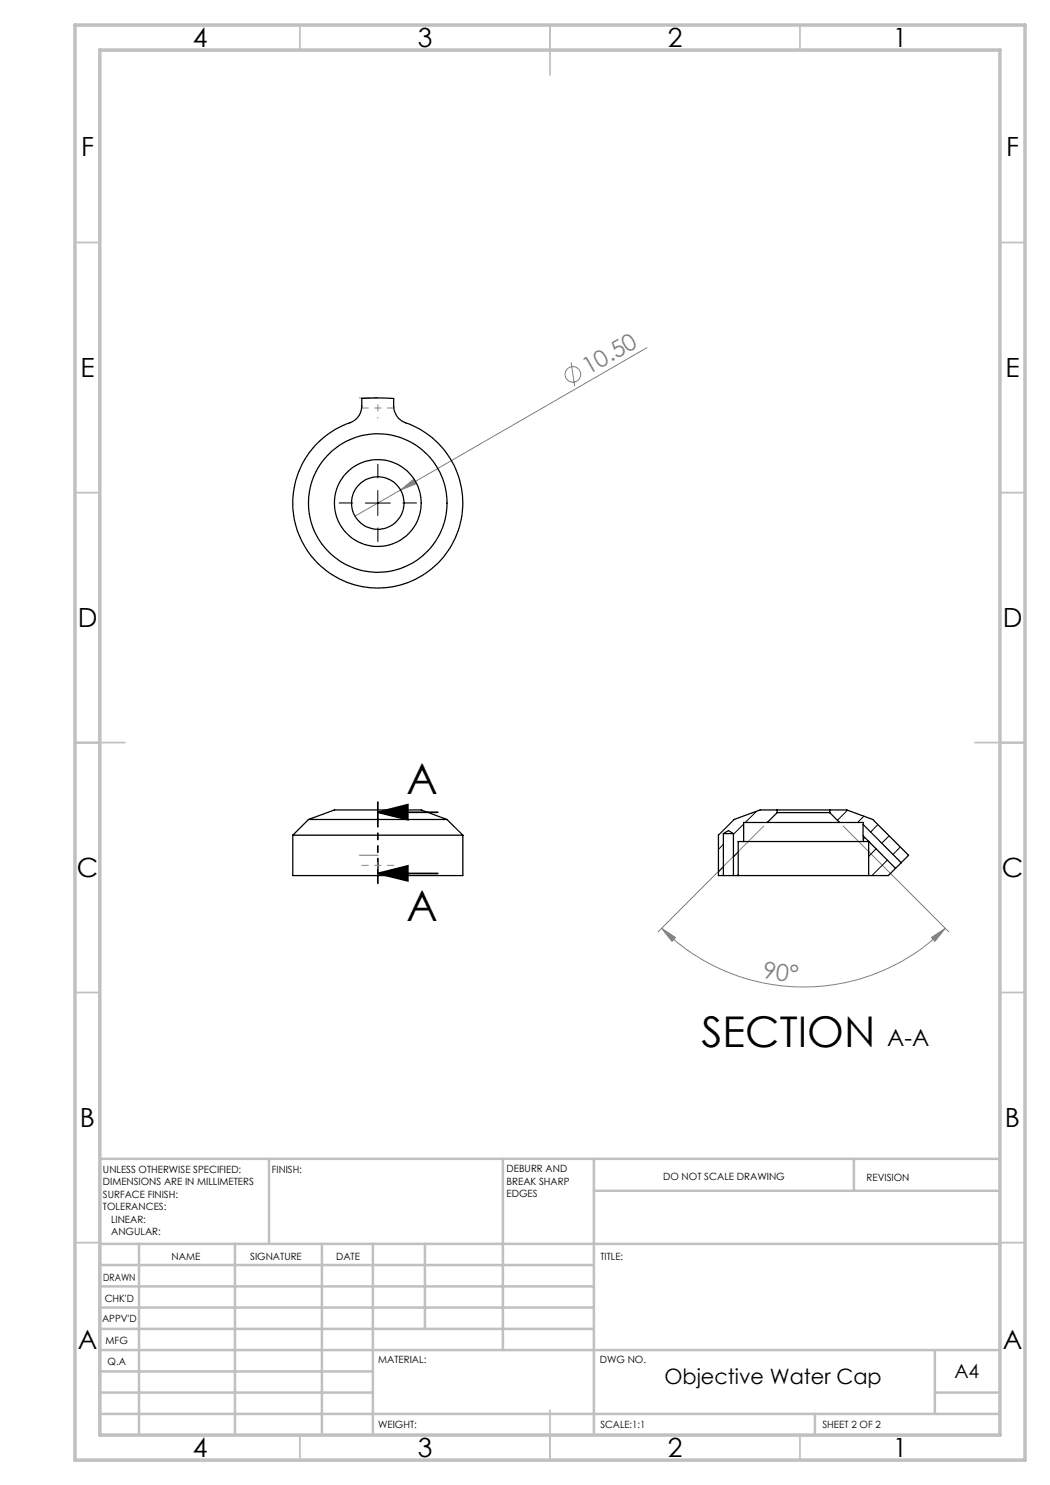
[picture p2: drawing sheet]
<svg xmlns="http://www.w3.org/2000/svg" width="210mm" height="297mm" viewBox="0 0 210 297" stroke-linecap="round" stroke-linejoin="round" font-family="sans-serif">
<g fill="none" stroke="#808080" stroke-width=".2">
<path d="M114.2 72.5l.7 4.8M129.4 69.5l-49.3 28.5M80.1 98l2.6-2.1 .5 .9zM80.1 98l-9.1 5.2M152.8 165.2l-21.2 21.2M168.6 165.2l21.2 21.2M132.3 185.7l2.8 1.8-.7 .8zM132.3 185.7a40.1 40.1 0 0 0 56.8 0M186.3 187.5l2.8-1.8-2.1 2.6z"/>
<circle cx="114.6" cy="74.9" r="1.55"/>
</g>
<path d="M75.6 162.5l6-1.6v3zM75.6 174.7l6-1.5v3zM75.6 162.5h12M75.6 174.7h12" fill="none" stroke="#000" stroke-width=".35"/>
<path d="M75.6 160.4v16.3" fill="none" stroke="#000" stroke-width=".35" stroke-dasharray="6.3 1.3 1.3 1.3 1.3 1.3" stroke-dashoffset="1.4"/>
<g fill="none" stroke="#c0c0c0" stroke-width=".35">
<path d="M60 5v5M110 5v10M160 5v5M15 48.5h5M200 48.5h5M15 98.5h5M200 98.5h5M15 148.5h10M195 148.5h10M15 198.5h5M200 198.5h5M15 248.5h5"/>
<path d="M200 248.5h5M60 287v5M110 282v10M160 287v5"/>
</g>
<g fill="none" stroke="#c0c0c0" stroke-width=".5">
<path d="M53.8 231.8v17M100.6 231.8v38.2M118.8 231.8v55.2M118.8 238.2h81.2M170.8 231.8v6.4M200 231.8h-180v55.2M20 248.8h180M20 257.3h98.8M20 253h98.8M27.8 248.8v38.2M47 248.8v38.2M64.4 248.8v38.2"/>
<path d="M74.6 248.8v38.2M85 248.8v17M20 265.8h98.8M20 261.5h98.8M20 278.5h54.6M20 274.3h54.6M20 270h180M187 278.5h13M187 270v12.8M20 282.8h180M163 282.8v4.2"/>
</g>
<path d="M15 5h190v287h-190zM20 10h180v277h-180z" fill="none" stroke="#c0c0c0" stroke-width=".7"/>
<path d="M75.6 95.6v-2.8M70.6 100.6h-2.8M75.6 105.6v2.7M80.6 100.6h2.7" fill="none" stroke="#000" stroke-width=".2" stroke-dasharray="15.2 1.3 1.3 1.3"/>
<path d="M75.6 98.1v5M73.1 100.6h5" fill="none" stroke="#000" stroke-width=".2"/>
<path d="M75.6 83.6v-4M75.6 175.1v-4.1" fill="none" stroke="#808080" stroke-width=".2" stroke-dasharray="15.2 1.3 1.3 1.3" stroke-dashoffset="15.1"/>
<path d="M78.8 81.6h-6.4M78.8 173.1h-6.4" fill="none" stroke="#808080" stroke-width=".2" stroke-dasharray="15.2 1.3 1.3 1.3" stroke-dashoffset="13.9"/>
<path d="M75.6 79.6h-3.8M75.6 171h-3.8" fill="none" stroke="#808080" stroke-width=".2" stroke-dasharray="15.2 1.3 1.3 1.3"/>
<path d="M75.6 162.5l6-1.6v3zM75.6 174.7l6-1.5v3z" fill="#000"/>
<g fill="#808080">
<path d="M80.1 98l2.6-2.1 .5 .9z"/>
<path d="M132.3 185.7l2.8 1.8-.7 .8zM186.3 187.5l2.8-1.8-2.1 2.6z"/>
</g>
<g fill="none" stroke="#000" stroke-width=".25">
<path d="M72.4 79.7l3.2-.1 3.1 .1a4.3 4.3 0 0 0 1.3 4.2l.3 .3a20.9 20.9 0 0 1 6.8 4 17 17 0 0 1-1.2 25.9 17 17 0 0 1-25.4-5.6 17 17 0 0 1 9.7-24 3.5 3.5 0 0 0 2.2-3.3zM58.6 167h34M58.6 167v8.1h34v-8.1M61.7 163.9h27.7M61.7 163.9l5.2-1.9h17.3l5.2 1.9M61.7 163.9l-3.1 3.1M89.4 163.9l3.2 3.1M144.7 166.7h2M144.7 175.1h2M144.7 166.7l1-.6 1 .6M144.7 166.7v8.4M146.7 175.1h.9"/>
<path d="M146.7 166.7v8.4M147.6 175.1h26.1M148.7 168.3h23.9M148.7 168.3h-1.1v6.8M153.5 164.5h14.4M153.5 164.5h-4.8v3.8M155.4 162.5h10.5M155.4 162h10.5M155.4 162h-3.4l-5.2 1.9-3.1 3.1v8.1h1M155.4 162.5l-1.9 2M155.4 162v.5M165.9 162h3.5l5.2 1.9 7.1 7.2-1.5 1.4"/>
<path d="M165.9 162v.5M165.9 162.5l2 2M167.9 164.5h4.7v.4M172.6 164.9v2.3M172.6 164.9l7.6 7.6M172.6 167.2l6.5 6.5M172.6 167.2v1.1M172.6 168.3h1.1v6.8M179.1 173.7l-1.4 1.4h-4M180.2 172.5l-1.1 1.2"/>
<circle cx="75.5" cy="100.6" r="13.9"/>
<circle cx="75.6" cy="100.6" r="8.7"/>
<circle cx="75.6" cy="100.6" r="5.3"/>
</g>
<g fill="none" stroke="#000" stroke-width=".2">
<path d="M144.7 168.9l-1 1M144.7 173.4l-1 1M147.6 170.4l-.9 1M147.6 174.9l-.2 .2M148.7 164.8l-2 2.1M151.3 162.3l-2.3 2.2M169.5 162.1l-2 2M172.8 163.2l-1.3 1.3M173 167.5l-.4 .4M175.2 169.8l-1.5 1.5M175.6 164.9l-1.5 1.5M177.5 172l-3.1 3.1"/>
<path d="M177.8 167.2l-1.4 1.4M180.1 169.4l-1.5 1.5"/>
</g>
<g font-size="8.5">
<text x="81.3" y="158.7">A</text>
<text x="81.3" y="184.3">A</text>
<text x="140.3" y="209.3">SECTION</text>
</g>
<g font-size="5.3">
<text x="38.5" y="9.5">4</text>
<text x="83.5" y="9.5">3</text>
<text x="133.6" y="9.5">2</text>
<text x="178.6" y="9.5">1</text>
<text x="16.2" y="31.2">F</text>
<text x="201.2" y="31.2">F</text>
<text x="16.1" y="75.5">E</text>
<text x="201.1" y="75.5">E</text>
<text x="15.5" y="125.5">D</text>
<text x="200.5" y="125.5">D</text>
<text x="15.4" y="175.5">C</text>
<text x="200.4" y="175.5">C</text>
<text x="16" y="225.5">B</text>
<text x="201" y="225.5">B</text>
<text x="15.5" y="269.7">A</text>
<text x="200.5" y="269.7">A</text>
<text x="38.5" y="291.5">4</text>
<text x="83.5" y="291.5">3</text>
<text x="133.6" y="291.5">2</text>
<text x="178.6" y="291.5">1</text>
</g>
<g font-size="4.7" fill="#808080">
<text x="117.7" y="75.1" transform="rotate(-30 117.7 75.1)">10.50</text>
<text x="152.5" y="195.7" transform="rotate(7 152.5 195.7)">90°</text>
</g>
<text font-size="4.7" x="177.4" y="209.3">A-A</text>
<text font-size="4.2" x="132.9" y="276.8">Objective Water Cap</text>
<text font-size="3.9" x="190.9" y="275.5">A4</text>
<g font-size="2">
<text x="20.6" y="234.6">UNLESS OTHERWISE SPECIFIED:</text>
<text x="20.6" y="237.1">DIMENSIONS ARE IN MILLIMETERS</text>
<text x="20.6" y="239.6">SURFACE FINISH:</text>
<text x="54.4" y="234.6">FINISH:</text>
<text x="101.3" y="234.5">DEBURR AND</text>
<text x="101.3" y="237">BREAK SHARP</text>
<text x="101.3" y="239.5">EDGES</text>
<text x="132.6" y="236">DO NOT SCALE DRAWING</text>
<text x="173.3" y="236.2">REVISION</text>
<text x="20.6" y="242.1">TOLERANCES:</text>
<text x="22.2" y="244.6">LINEAR:</text>
<text x="22.2" y="247.1">ANGULAR:</text>
<text x="34.3" y="252">NAME</text>
<text x="50" y="251.9">SIGNATURE</text>
<text x="67.2" y="251.9">DATE</text>
<text x="120.1" y="251.9">TITLE:</text>
<text x="20.6" y="256.1">DRAWN</text>
<text x="20.9" y="260.3">CHK'D</text>
<text x="20.4" y="264.4">APPV'D</text>
<text x="21.1" y="268.8">MFG</text>
<text x="21.5" y="273">Q.A</text>
<text x="75.6" y="272.5">MATERIAL:</text>
<text x="120" y="272.5">DWG NO.</text>
<text x="75.6" y="285.5">WEIGHT:</text>
<text x="120.1" y="285.6">SCALE:1:1</text>
<text x="164.5" y="285.6">SHEET 2 OF 2</text>
</g>
</svg>
